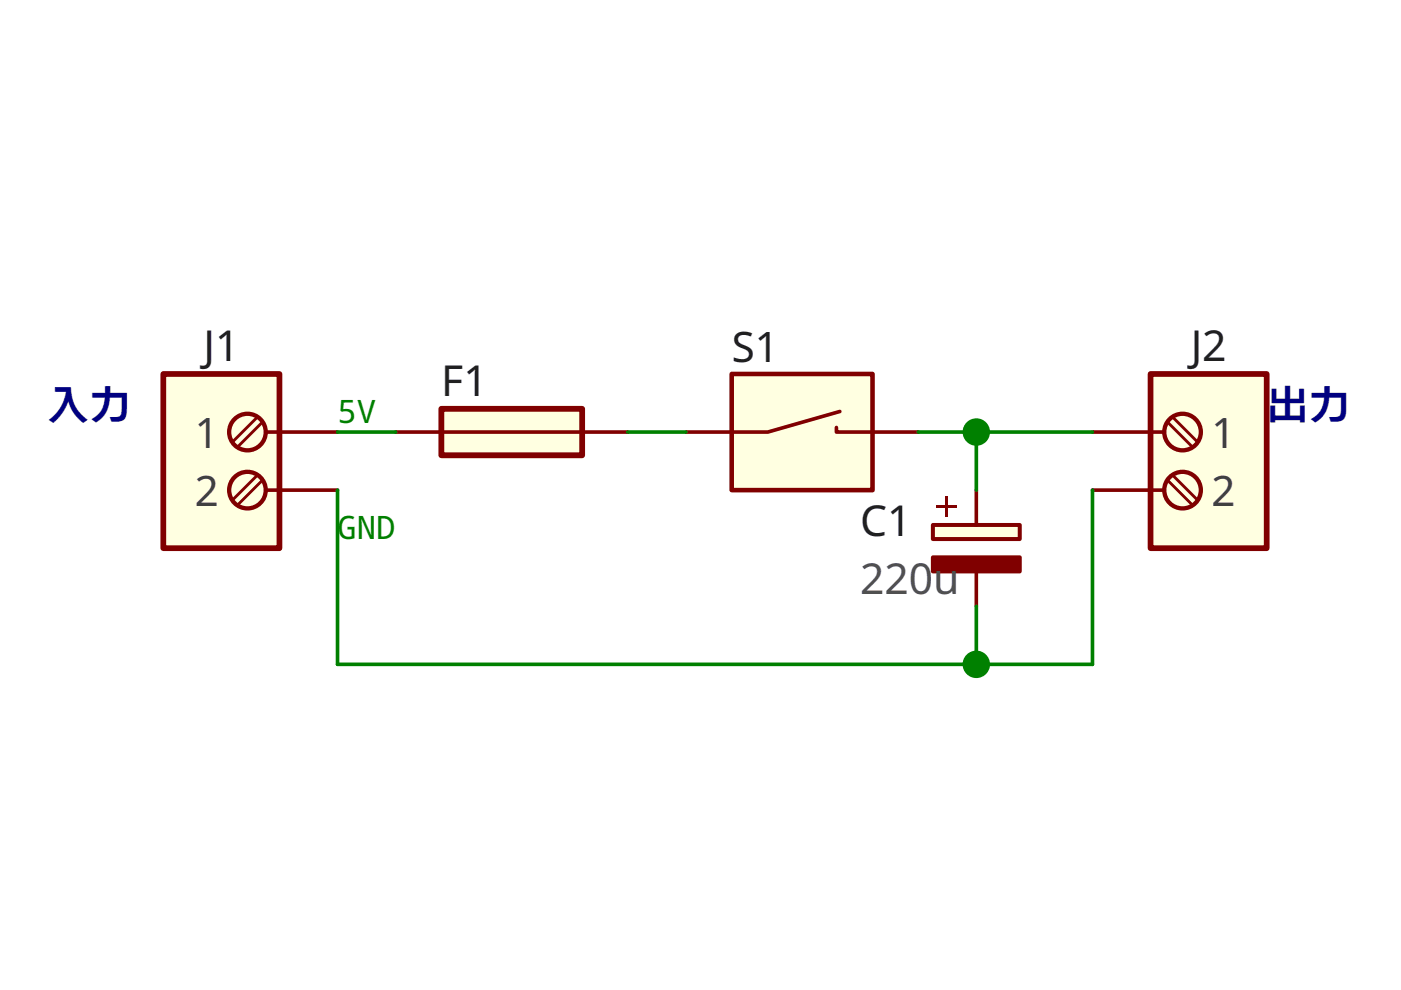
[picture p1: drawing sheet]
<svg xmlns="http://www.w3.org/2000/svg" width="297mm" height="210mm" viewBox="0 0 297 210" stroke-linecap="round" stroke-linejoin="round" font-family="sans-serif">
<path d="M197.8 111.3h18.4v3h-18.4z" fill-rule="evenodd" fill="#ffffe1" stroke="#800000" stroke-width=".85"/>
<path d="M197.8 118.2h18.4v3h-18.4z" fill-rule="evenodd" fill="#800000" stroke="#800000" stroke-width=".85"/>
<g fill="#800000">
<path d="M198.5 107h4.3v.7h-4.3z" fill-rule="evenodd"/>
<path d="M200.3 105.2h.7v4.3h-.7z" fill-rule="evenodd"/>
</g>
<path d="M207 103.9v7.4M207 121.2v7.3" fill="none" stroke="#800000" stroke-width=".77"/>
<path d="M34.6 79.3h24.7v36.9h-24.7z" fill-rule="evenodd" fill="#ffffe1" stroke="#800000" stroke-width="1.2"/>
<path d="M54.6 88.4l-5.4 5.4M55.7 89.5l-5.4 5.3M54.6 100.7l-5.4 5.4M55.7 101.8l-5.4 5.3" fill="none" stroke="#800000" stroke-width=".61"/>
<g fill="none" stroke="#800000" stroke-width=".91">
<circle cx="52.5" cy="91.6" r="3.9"/>
<circle cx="52.5" cy="103.9" r="3.9"/>
</g>
<path d="M56.3 91.6h15.3M56.3 103.9h15.3" fill="none" stroke="#800000" stroke-width=".77"/>
<path d="M243.9 79.3h24.7v36.9h-24.7z" fill-rule="evenodd" fill="#ffffe1" stroke="#800000" stroke-width="1.2"/>
<path d="M247.5 89.5l5.4 5.3M248.6 88.4l5.3 5.4M247.5 101.8l5.4 5.3M248.6 100.7l5.3 5.4" fill="none" stroke="#800000" stroke-width=".61"/>
<g fill="none" stroke="#800000" stroke-width=".91">
<circle cx="250.7" cy="91.6" r="3.9"/>
<circle cx="250.7" cy="103.9" r="3.9"/>
</g>
<path d="M231.6 91.6h15.2M231.6 103.9h15.2" fill="none" stroke="#800000" stroke-width=".77"/>
<path d="M93.6 86.7h29.8v9.8h-29.8z" fill-rule="evenodd" fill="#ffffe1" stroke="#800000" stroke-width="1.2"/>
<path d="M83.9 91.6h49.2" fill="none" stroke="#800000" stroke-width=".77"/>
<path d="M155.1 79.3h29.9v24.6h-29.9z" fill-rule="evenodd" fill="#ffffe1" stroke="#800000" stroke-width=".97"/>
<path d="M177.3 90.6v1h17.4M178.1 87.2l-15.3 4.4h-17.4" fill="none" stroke="#800000" stroke-width=".77"/>
<path d="M71.6 91.6h12.3M133.1 91.6h12.3M194.7 91.6h36.9M207 91.6v12.3M71.6 103.9v37h160v-37M207 128.5v12.4" fill="none" stroke="#008000" stroke-width=".77"/>
<g fill="#008000">
<circle cx="207" cy="140.9" r="2.91"/>
<circle cx="207" cy="91.6" r="2.91"/>
</g>
<g font-size="9" fill="#202020">
<text x="43.1" y="76.6">J1</text>
<text x="252.5" y="76.6">J2</text>
<text x="93.6" y="84">F1</text>
<text x="182.4" y="113.6">C1</text>
</g>
<text font-size="9" fill="#505050" x="182.4" y="125.9">220u</text>
<text font-size="8.9" fill="#202020" x="155.1" y="76.7">S1</text>
<g font-size="8.9" fill="#000080">
<text x="10" y="89">入力</text>
<text x="268.6" y="89">出力</text>
</g>
<g font-size="8.9" fill="#404040">
<text x="41.3" y="95.1">1</text>
<text x="256.8" y="95.1">1</text>
<text x="41.3" y="107.4">2</text>
<text x="256.8" y="107.4">2</text>
</g>
<g font-size="6.8" fill="#008000">
<text x="71.6" y="89.6">5V</text>
<text x="71.6" y="114.2">GND</text>
</g>
</svg>
